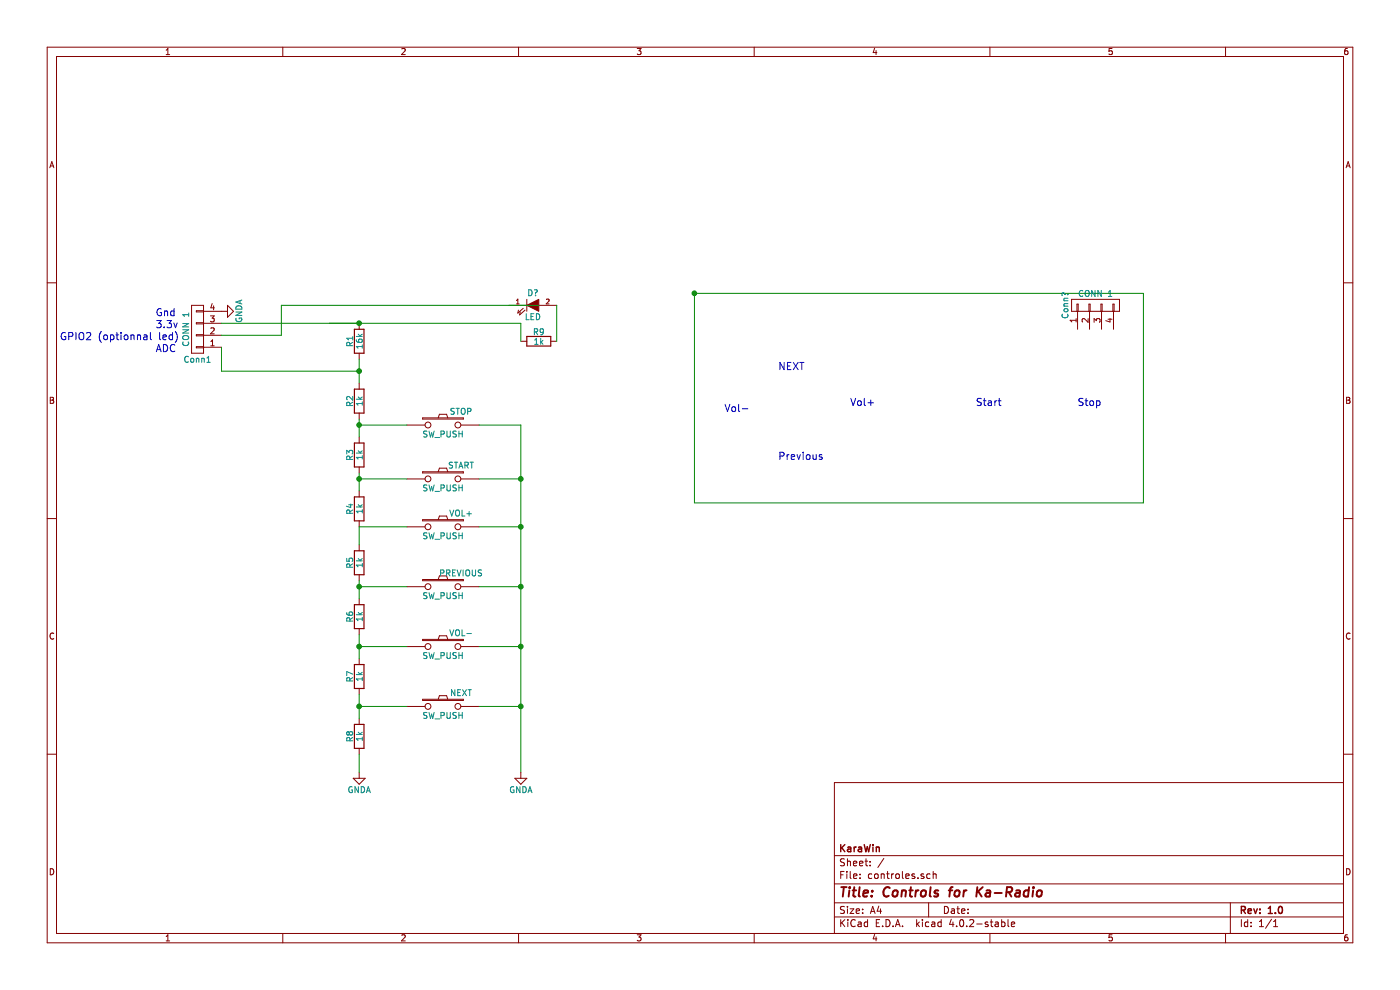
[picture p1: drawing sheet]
EESchema Schematic File Version 2
LIBS:power
LIBS:device
LIBS:transistors
LIBS:conn
LIBS:linear
LIBS:regul
LIBS:74xx
LIBS:cmos4000
LIBS:adc-dac
LIBS:memory
LIBS:xilinx
LIBS:microcontrollers
LIBS:dsp
LIBS:microchip
LIBS:analog_switches
LIBS:motorola
LIBS:texas
LIBS:intel
LIBS:audio
LIBS:interface
LIBS:digital-audio
LIBS:philips
LIBS:display
LIBS:cypress
LIBS:siliconi
LIBS:opto
LIBS:atmel
LIBS:contrib
LIBS:valves
LIBS:controles-cache
EELAYER 25 0
EELAYER END
$Descr A4 11693 8268
encoding utf-8
Sheet 1 1
Title "Controls for Ka-Radio"
Date ""
Rev "1.0"
Comp "KaraWin"
Comment1 ""
Comment2 ""
Comment3 ""
Comment4 ""
$EndDescr
$Comp
L CONN_01X04 Conn1
U 1 1
P 1650 2750
F 0 "Conn1" H 1650 3000 50  0000 C CNN
F 1 "CONN 1" V 1750 2750 50  0000 C CNN
F 2 "" H 1650 2750 50  0000 C CNN
F 3 "" H 1650 2750 50  0000 C CNN
	1    1650 2750
	-1   0    0    1   
$EndComp
$Comp
L R R2
U 1 1
P 3000 3350
F 0 "R2" V 3080 3350 50  0000 C CNN
F 1 "1k" V 3000 3350 50  0000 C CNN
F 2 "" V 2930 3350 50  0000 C CNN
F 3 "" H 3000 3350 50  0000 C CNN
	1    3000 3350
	-1   0    0    1   
$EndComp
$Comp
L R R1
U 1 1
P 3000 2850
F 0 "R1" V 3080 2850 50  0000 C CNN
F 1 "16k" V 3000 2850 50  0000 C CNN
F 2 "" V 2930 2850 50  0000 C CNN
F 3 "" H 3000 2850 50  0000 C CNN
	1    3000 2850
	-1   0    0    1   
$EndComp
$Comp
L R R3
U 1 1
P 3000 3800
F 0 "R3" V 3080 3800 50  0000 C CNN
F 1 "1k" V 3000 3800 50  0000 C CNN
F 2 "" V 2930 3800 50  0000 C CNN
F 3 "" H 3000 3800 50  0000 C CNN
	1    3000 3800
	-1   0    0    1   
$EndComp
$Comp
L R R4
U 1 1
P 3000 4250
F 0 "R4" V 3080 4250 50  0000 C CNN
F 1 "1k" V 3000 4250 50  0000 C CNN
F 2 "" V 2930 4250 50  0000 C CNN
F 3 "" H 3000 4250 50  0000 C CNN
	1    3000 4250
	-1   0    0    1   
$EndComp
$Comp
L R R5
U 1 1
P 3000 4700
F 0 "R5" V 3080 4700 50  0000 C CNN
F 1 "1k" V 3000 4700 50  0000 C CNN
F 2 "" V 2930 4700 50  0000 C CNN
F 3 "" H 3000 4700 50  0000 C CNN
	1    3000 4700
	-1   0    0    1   
$EndComp
$Comp
L R R6
U 1 1
P 3000 5150
F 0 "R6" V 3080 5150 50  0000 C CNN
F 1 "1k" V 3000 5150 50  0000 C CNN
F 2 "" V 2930 5150 50  0000 C CNN
F 3 "" H 3000 5150 50  0000 C CNN
	1    3000 5150
	-1   0    0    1   
$EndComp
$Comp
L R R7
U 1 1
P 3000 5650
F 0 "R7" V 3080 5650 50  0000 C CNN
F 1 "1k" V 3000 5650 50  0000 C CNN
F 2 "" V 2930 5650 50  0000 C CNN
F 3 "" H 3000 5650 50  0000 C CNN
	1    3000 5650
	-1   0    0    1   
$EndComp
Wire Wire Line
	3000 3000 3000 3100
Wire Wire Line
	3000 3100 3000 3200
Wire Wire Line
	3000 3500 3000 3550
Wire Wire Line
	3000 3550 3000 3650
Wire Wire Line
	3000 3950 3000 4000
Wire Wire Line
	3000 4000 3000 4100
Wire Wire Line
	3000 4400 3000 4550
Wire Wire Line
	3000 4850 3000 4900
Wire Wire Line
	3000 4900 3000 5000
Wire Wire Line
	3000 5300 3000 5400
Wire Wire Line
	3000 5400 3000 5500
$Comp
L GNDA #PWR?
U 1 1
P 3000 6450
F 0 "#PWR?" H 3000 6200 50  0001 C CNN
F 1 "GNDA" H 3000 6300 50  0000 C CNN
F 2 "" H 3000 6450 50  0000 C CNN
F 3 "" H 3000 6450 50  0000 C CNN
	1    3000 6450
	1    0    0    -1  
$EndComp
$Comp
L SW_PUSH STOP
U 1 1
P 3700 3550
F 0 "STOP" H 3850 3660 50  0000 C CNN
F 1 "SW_PUSH" H 3700 3470 50  0000 C CNN
F 2 "" H 3700 3550 50  0000 C CNN
F 3 "" H 3700 3550 50  0000 C CNN
	1    3700 3550
	1    0    0    -1  
$EndComp
$Comp
L SW_PUSH START
U 1 1
P 3700 4000
F 0 "START" H 3850 4110 50  0000 C CNN
F 1 "SW_PUSH" H 3700 3920 50  0000 C CNN
F 2 "" H 3700 4000 50  0000 C CNN
F 3 "" H 3700 4000 50  0000 C CNN
	1    3700 4000
	1    0    0    -1  
$EndComp
$Comp
L SW_PUSH VOL+
U 1 1
P 3700 4400
F 0 "VOL+" H 3850 4510 50  0000 C CNN
F 1 "SW_PUSH" H 3700 4320 50  0000 C CNN
F 2 "" H 3700 4400 50  0000 C CNN
F 3 "" H 3700 4400 50  0000 C CNN
	1    3700 4400
	1    0    0    -1  
$EndComp
$Comp
L SW_PUSH PREVIOUS
U 1 1
P 3700 4900
F 0 "PREVIOUS" H 3850 5010 50  0000 C CNN
F 1 "SW_PUSH" H 3700 4820 50  0000 C CNN
F 2 "" H 3700 4900 50  0000 C CNN
F 3 "" H 3700 4900 50  0000 C CNN
	1    3700 4900
	1    0    0    -1  
$EndComp
$Comp
L SW_PUSH VOL-
U 1 1
P 3700 5400
F 0 "VOL-" H 3850 5510 50  0000 C CNN
F 1 "SW_PUSH" H 3700 5320 50  0000 C CNN
F 2 "" H 3700 5400 50  0000 C CNN
F 3 "" H 3700 5400 50  0000 C CNN
	1    3700 5400
	1    0    0    -1  
$EndComp
$Comp
L SW_PUSH NEXT
U 1 1
P 3700 5900
F 0 "NEXT" H 3850 6010 50  0000 C CNN
F 1 "SW_PUSH" H 3700 5820 50  0000 C CNN
F 2 "" H 3700 5900 50  0000 C CNN
F 3 "" H 3700 5900 50  0000 C CNN
	1    3700 5900
	1    0    0    -1  
$EndComp
$Comp
L R R8
U 1 1
P 3000 6150
F 0 "R8" V 3080 6150 50  0000 C CNN
F 1 "1k" V 3000 6150 50  0000 C CNN
F 2 "" V 2930 6150 50  0000 C CNN
F 3 "" H 3000 6150 50  0000 C CNN
	1    3000 6150
	-1   0    0    1   
$EndComp
Wire Wire Line
	3000 5800 3000 5900
Wire Wire Line
	3000 5900 3000 6000
Wire Wire Line
	3000 6300 3000 6450
Wire Wire Line
	3400 3550 3000 3550
Connection ~ 3000 3550
Wire Wire Line
	3400 4000 3000 4000
Connection ~ 3000 4000
Wire Wire Line
	3400 4400 3000 4400
Wire Wire Line
	3400 4900 3000 4900
Connection ~ 3000 4900
Wire Wire Line
	3400 5400 3000 5400
Connection ~ 3000 5400
Wire Wire Line
	3400 5900 3000 5900
Connection ~ 3000 5900
Wire Wire Line
	4000 3550 4350 3550
Wire Wire Line
	4350 3550 4350 4000
Wire Wire Line
	4350 4000 4350 4400
Wire Wire Line
	4350 4400 4350 4900
Wire Wire Line
	4350 4900 4350 5400
Wire Wire Line
	4350 5400 4350 5900
Wire Wire Line
	4350 5900 4350 6450
Wire Wire Line
	4000 4000 4350 4000
Connection ~ 4350 4000
Wire Wire Line
	4000 4400 4350 4400
Connection ~ 4350 4400
Wire Wire Line
	4000 4900 4350 4900
Connection ~ 4350 4900
Wire Wire Line
	4000 5400 4350 5400
Connection ~ 4350 5400
Wire Wire Line
	4000 5900 4350 5900
Connection ~ 4350 5900
$Comp
L GNDA #PWR?
U 1 1
P 4350 6450
F 0 "#PWR?" H 4350 6200 50  0001 C CNN
F 1 "GNDA" H 4350 6300 50  0000 C CNN
F 2 "" H 4350 6450 50  0000 C CNN
F 3 "" H 4350 6450 50  0000 C CNN
	1    4350 6450
	1    0    0    -1  
$EndComp
Wire Wire Line
	3000 3100 1850 3100
Wire Wire Line
	1850 3100 1850 2900
Connection ~ 3000 3100
$Comp
L LED D?
U 1 1
P 4450 2550
F 0 "D?" H 4450 2650 50  0000 C CNN
F 1 "LED" H 4450 2450 50  0000 C CNN
F 2 "" H 4450 2550 50  0000 C CNN
F 3 "" H 4450 2550 50  0000 C CNN
	1    4450 2550
	1    0    0    -1  
$EndComp
$Comp
L R R9
U 1 1
P 4500 2850
F 0 "R9" V 4580 2850 50  0000 C CNN
F 1 "1k" V 4500 2850 50  0000 C CNN
F 2 "" V 4430 2850 50  0000 C CNN
F 3 "" H 4500 2850 50  0000 C CNN
	1    4500 2850
	0    -1   -1   0   
$EndComp
Wire Wire Line
	2350 2800 1850 2800
Connection ~ 3000 2700
Wire Wire Line
	4650 2550 4650 2850
Wire Wire Line
	4350 2700 4350 2850
Wire Wire Line
	4500 2550 2350 2550
Wire Wire Line
	2350 2550 2350 2800
Wire Wire Line
	1850 2700 3000 2700
Wire Wire Line
	2750 2700 3000 2700
Wire Wire Line
	3000 2700 4350 2700
$Comp
L GNDA #PWR?
U 1 1
P 1850 2600
F 0 "#PWR?" H 1850 2350 50  0001 C CNN
F 1 "GNDA" H 1850 2450 50  0000 C CNN
F 2 "" H 1850 2600 50  0000 C CNN
F 3 "" H 1850 2600 50  0000 C CNN
	1    1850 2600
	0    -1   -1   0   
$EndComp
Text Notes 1300 2650 0    60   ~ 0
Gnd
Text Notes 1300 2750 0    60   ~ 0
3.3v
Text Notes 500  2850 0    60   ~ 0
GPIO2 (optionnal led)
Text Notes 1300 2950 0    60   ~ 0
ADC
Text Notes 6500 3100 0    60   ~ 0
NEXT
Text Notes 6500 3850 0    60   ~ 0
Previous
Text Notes 6050 3450 0    60   ~ 0
Vol-
Text Notes 7100 3400 0    60   ~ 0
Vol+
Text Notes 8150 3400 0    60   ~ 0
Start
Text Notes 9000 3400 0    60   ~ 0
Stop
Wire Wire Line
	5800 2450 5800 2450
Wire Wire Line
	5800 2450 9550 2450
Wire Wire Line
	9550 2450 9550 4200
Wire Wire Line
	9550 4200 5800 4200
Wire Wire Line
	5800 4200 5800 2450
Connection ~ 5800 2450
$Comp
L CONN_01X04 Conn?
U 1 1
P 9150 2550
F 0 "Conn?" H 9150 2800 50  0000 C CNN
F 1 "CONN 1" V 9250 2550 50  0000 C CNN
F 2 "" H 9150 2550 50  0000 C CNN
F 3 "" H 9150 2550 50  0000 C CNN
	1    9150 2550
	0    -1   -1   0   
$EndComp
$EndSCHEMATC
